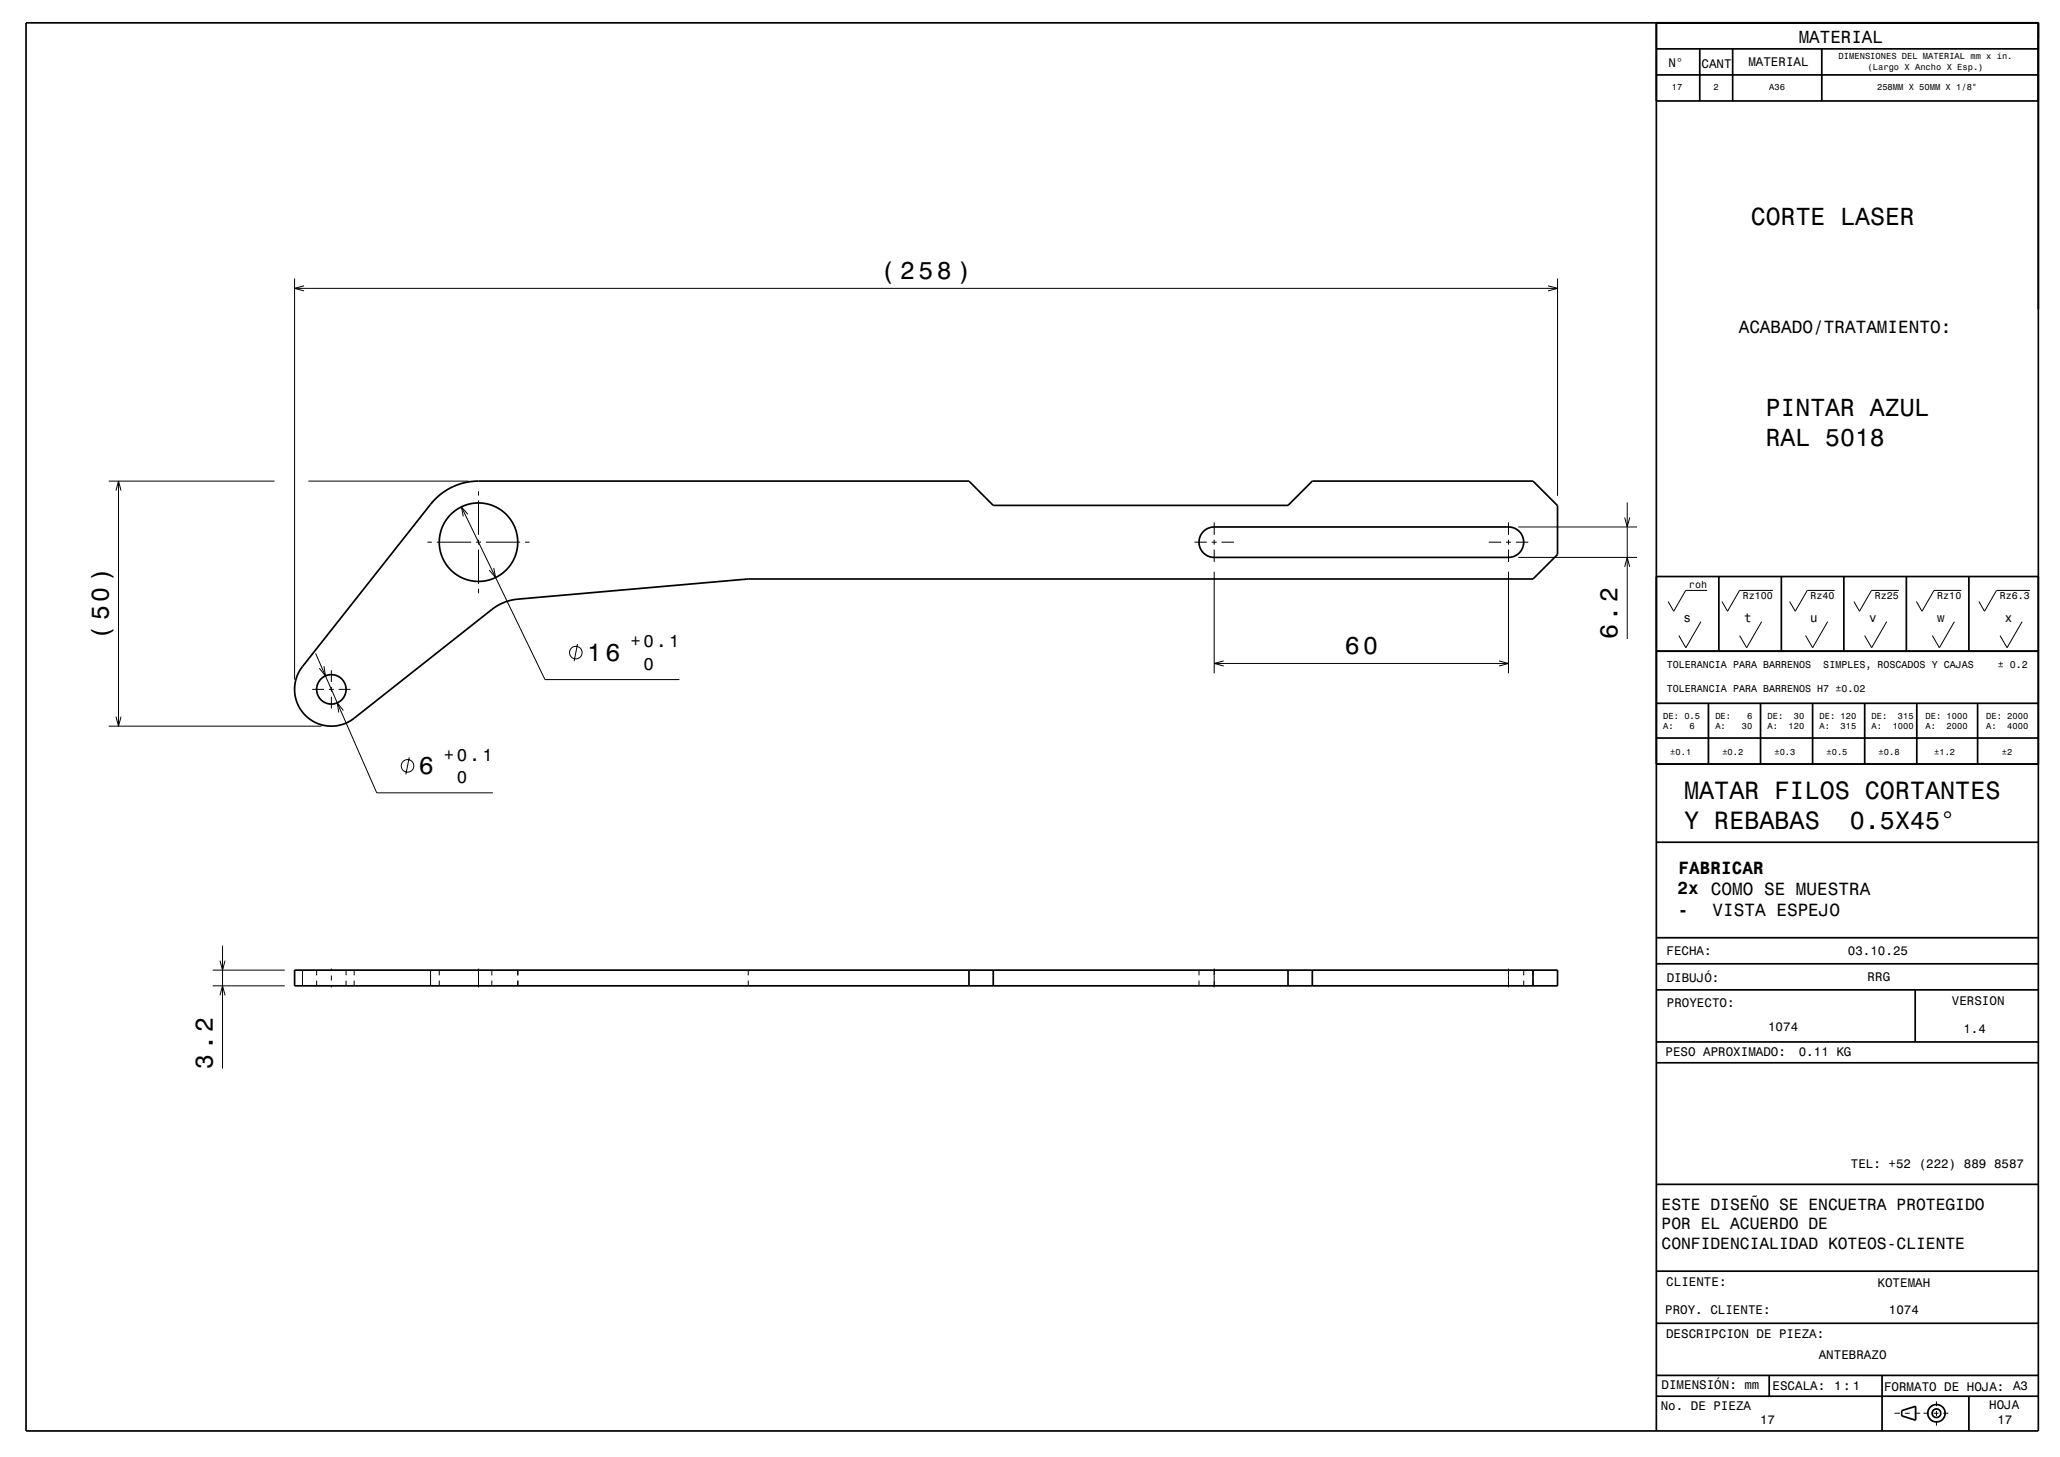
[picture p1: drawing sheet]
<svg xmlns="http://www.w3.org/2000/svg" width="420mm" height="297mm" viewBox="0 0 420 297" stroke-linecap="round" stroke-linejoin="round" font-family="sans-serif">
<g fill="none" stroke="#000" stroke-width=".2">
<path d="M60.1 56.8v81.7M60.1 58.8h257.5M62 58.3l-1.9 .5 1.9 .5M315.6 58.3l2 .5-2 .5M317.6 56.8v44.3M22.2 98.1h33.8M24.2 98.1v49.9M62.9 98.1h32.7M23.6 100l.6-1.9 .5 1.9M87.2 110.5h.9M89.1 110.5h7M94.1 103.3l17 35.2h27.4"/>
<path d="M95.4 104.8l-1.3-1.5 .3 2M97.1 110.5h1M97.6 100.1v.9M97.6 102v7M97.6 110v1M97.6 112v7M99.1 110.5h7M100.7 115.8l.3 1.9-1.3-1.5M107.1 110.5h.9M243.5 110.5h2.6M247.1 110.5h1M247.6 106.5v2.5"/>
<path d="M247.6 110v1M247.6 112v2.6M247.6 116.6v20.6M249.1 110.5h2.5M303.5 110.5h2.6M307.1 110.5h1M307.6 106.5v2.5M307.6 110v1M307.6 112v2.6M307.6 116.6v20.6M309.1 110.5h2.5M309.6 113.6h24.2"/>
<path d="M309.6 107.4h24.2M331.2 115.6l.6-2 .5 2M331.2 105.5l.6 1.9 .5-1.9M331.8 102.4v27.9M64.3 133.2l12.5 28.4h23.7M66.1 135.8l.3 2-1.3-1.6M67.6 136.6v2.4M97.6 120v.9M117.8 131.3l-.8 3.5M247.6 135.2h60M249.5 134.7l-1.9 .5 1.9 .6M305.6 134.7l2 .5-2 .6"/>
<path d="M346.8 126.7l-3.1 5.3-1.4-2.4M348 120.4h-4.3l-2.5 4.2-1.1-2M359.2 126.7l-3.1 5.3-1.4-2.4M361.5 120.4h-6.8l-2.5 4.2-1.1-2M372.6 126.7l-3 5.3-1.5-2.4M374.1 120.4h-5.6l-2.5 4.2-1.1-2M384.7 126.7l-3.1 5.3-1.4-2.4M387.2 120.4h-5.6l-2.5 4.2-1.1-2M398.5 126.7l-3.1 5.3-1.4-2.4M399.9 120.4h-5.6l-2.4 4.2-1.2-2M412.3 126.7l-3.1 5.3-1.4-2.4M413.9 120.4h-6.8l-2.5 4.2-1.1-2"/>
<path d="M22.2 148h43.4M23.6 146.1l.6 1.9 .5-1.9M63.7 140.5h2.4M67.1 140.5h1M67.6 140v1M67.6 142v2.4M69.1 140.5h2.4M70 144.8l-1.2-1.5 .3 1.9M83.4 154.4l-.7 3.5M43.4 197.8h14.7M44.9 195.8l.5 2 .5-2M45.4 192.8v25"/>
<path d="M61.7 197.8v3.2M64.6 197.8v1M64.6 199.9v1.1M67.6 197.4v.5M67.6 198.9v1M70.6 197.8v1M70.6 199.9v1.1M72.2 197.8v1M72.2 199.9v1.1M87.8 197.8v3.2M89.6 197.8v1M89.6 199.9v1.1"/>
<path d="M97.6 197.4v3.9M100.3 197.8v1M100.3 199.9v1.1M105.6 197.8v1M105.6 199.9v1.1M152.6 197.8v1M152.6 199.9v1.1M244.5 197.8v1M244.5 199.9v1.1M247.6 197.4v3.9M307.6 197.4v3.9M310.7 197.8v1"/>
<path d="M310.7 199.9v1.1M312.6 197.8v1M312.6 199.9v1.1M43.4 201h14.7M44.9 202.9l.5-1.9 .5 1.9M67.6 200.9v.4M386.2 288.1h1.2M388.4 288.1h1M390.4 288.1h1.1M392.2 288.1h1M394.2 288.1h1M394.8 285.7v.9"/>
<path d="M394.8 287.6v1M394.8 289.6v1M396.2 288.1h1"/>
<circle cx="117.4" cy="133" r="1.28"/>
<circle cx="83.1" cy="156.1" r="1.28"/>
</g>
<g fill="none" stroke="#000" stroke-width=".35">
<path d="M5.3 4.7h410.3v287h-410.3zM337.7 4.7v287M337.7 15.3h77.9M346.6 10v10.6M353.3 10v10.6M371.4 10v10.6M415.6 4.7v5.3h-77.9M337.7 20.6h77.9M88.6 101.9a12.5 12.5 0 0 1 9-3.8h100l4.9 4.9h60.1l5-4.9h45l5 5v9.9l-5 5h-160l-47 4.1a10 10 0 0 0-5.3 2.1l-28.1 22.2a7.5 7.5 0 0 1-9.9-.6 7.5 7.5 0 0 1-.6-9.9zM245.3 108.4a3.1 3.1 0 0 1 2.3-1h60a3.1 3.1 0 0 1 3.1 3.1 3.1 3.1 0 0 1-3.1 3.1h-60a3.1 3.1 0 0 1-2.9-1.9 3.1 3.1 0 0 1 .6-3.3zM337.7 117.5h77.9M350.4 117.5v15.2"/>
<path d="M363.2 117.5v15.2M375.9 117.5v15.2M388.7 117.5v15.2M401.4 117.5v15.2M337.7 132.7h77.9M337.7 155.8h77.9M337.7 143.4h77.9M337.7 150.4h77.9M348.3 143.4v12.4M358.9 143.4v12.4M369.6 143.4v12.4M380.2 143.4v12.4"/>
<path d="M390.8 143.4v12.4M403.2 143.4v12.4M337.7 171.7h77.9M60.1 197.8h257.5v3.2h-257.5zM197.6 197.8v3.2M202.5 197.8v3.2M262.6 197.8v3.2M267.6 197.8v3.2M312.6 197.8v3.2M337.7 191.2h77.9M337.7 196.5h77.9M337.7 201.8h77.9"/>
<path d="M337.7 216.6h77.9M337.7 212.4h77.9M390.5 201.8v10.6M337.7 259.1h77.9M337.7 241.4h77.9M337.7 269.7h77.9M337.7 284.6h77.9M337.7 280.4h77.9M360.7 280.4v4.2M383.7 280.4v11.3M387.7 287.5l2.9-.8v2.8l-2.9-.9zM401.4 284.6v7.1"/>
<circle cx="97.6" cy="110.5" r="8"/>
<circle cx="67.6" cy="140.5" r="3"/>
<circle cx="394.8" cy="288.1" r=".88"/>
<circle cx="394.8" cy="288.1" r="1.77"/>
</g>
<g font-size="5.1">
<text x="343.4" y="162.8">MATAR FILOS CORTANTES</text>
<text x="343.4" y="168.9">Y REBABAS</text>
<text x="377.2" y="168.9">0.5X45°</text>
</g>
<g font-size="5">
<text x="357" y="45.9">CORTE LASER</text>
<text x="179.5" y="56.8">( 258 )</text>
<text x="360" y="84.9">PINTAR AZUL</text>
<text x="360" y="90.9">RAL 5018</text>
<text x="22.2" y="130.5" transform="rotate(-90 22.2 130.5)">( 50 )</text>
<text x="329.8" y="130.3" transform="rotate(-90 329.8 130.3)">6.2</text>
<text x="119.7" y="134.8">16</text>
<text x="274.2" y="133.2">60</text>
<text x="85.4" y="157.9">6</text>
<text x="43.4" y="217.8" transform="rotate(-90 43.4 217.8)">3.2</text>
</g>
<g font-size="3.6">
<text x="366.7" y="8.8">MATERIAL</text>
<text x="354.5" y="68">ACABADO/TRATAMIENTO:</text>
<text x="342.3" y="178.2">FABRICAR</text>
<text x="342" y="182.2">2x COMO SE MUESTRA</text>
<text x="342.1" y="186.7">-</text>
<text x="349.2" y="186.7">VISTA ESPEJO</text>
</g>
<g font-size="3.5">
<text x="128.6" y="132">+0.1</text>
<text x="131.2" y="136.5">0</text>
<text x="90.5" y="155.1">+0.1</text>
<text x="93.1" y="159.6">0</text>
</g>
<g font-size="3.3">
<text x="338.8" y="246.6">ESTE DISEÑO SE ENCUETRA PROTEGIDO</text>
<text x="338.8" y="250.5">POR EL ACUERDO DE</text>
<text x="338.8" y="254.5">CONFIDENCIALIDAD KOTEOS-CLIENTE</text>
</g>
<g font-size="2.6">
<text x="340.2" y="13.7">N°</text>
<text x="346.9" y="13.8">CANT</text>
<text x="356.5" y="13.5">MATERIAL</text>
<text x="343.2" y="126.7">s</text>
<text x="355.6" y="126.7">t</text>
<text x="369.1" y="126.7">u</text>
<text x="381.1" y="126.7">v</text>
<text x="394.9" y="126.7">w</text>
<text x="408.7" y="126.7">x</text>
<text x="339.8" y="194.6">FECHA:</text>
<text x="376.8" y="194.7">03.10.25</text>
<text x="339.8" y="200.2">DIBUJÓ:</text>
<text x="380.8" y="199.9">RRG</text>
<text x="339.8" y="205.3">PROYECTO:</text>
<text x="398" y="204.9">VERSION</text>
<text x="339.6" y="215.2">PESO APROXIMADO:</text>
<text x="360.5" y="210.2">1074</text>
<text x="366.7" y="215.2">0.11 KG</text>
<text x="400.3" y="210.6">1.4</text>
<text x="377.4" y="238">TEL: +52 (222) 889 8587</text>
<text x="339.7" y="262.1">CLIENTE:</text>
<text x="382.8" y="262.3">KOTEMAH</text>
<text x="339.5" y="267.8">PROY. CLIENTE:</text>
<text x="385.1" y="267.8">1074</text>
<text x="339.7" y="272.8">DESCRIPCION DE PIEZA:</text>
<text x="370.8" y="277.1">ANTEBRAZO</text>
<text x="338.6" y="287.3">No. DE PIEZA</text>
<text x="338.8" y="283.2">DIMENSIÓN: mm</text>
<text x="361.4" y="283.3">ESCALA:</text>
<text x="373.9" y="283.3">1:1</text>
<text x="384.1" y="283.5">FORMATO DE HOJA: A3</text>
<text x="405.6" y="287.2">HOJA</text>
<text x="358.8" y="290.4">17</text>
<text x="407.2" y="290.3">17</text>
</g>
<g font-size="2">
<text x="344.4" y="119.9">roh</text>
<text x="355.3" y="122.2">Rz100</text>
<text x="369.1" y="122.2">Rz40</text>
<text x="382.2" y="122.2">Rz25</text>
<text x="395" y="122.2">Rz10</text>
<text x="407.7" y="122.2">Rz6.3</text>
<text x="339.8" y="136.1">TOLERANCIA PARA BARRENOS</text>
<text x="371.7" y="136.1">SIMPLES, ROSCADOS Y CAJAS</text>
<text x="407.3" y="136.1">± 0.2</text>
<text x="339.8" y="141">TOLERANCIA PARA BARRENOS H7 ±0.02</text>
</g>
<g font-size="1.8">
<text x="374.9" y="12.1">DIMENSIONES DEL MATERIAL mm x in.</text>
<text x="380.8" y="14.2">(Largo X Ancho X Esp.)</text>
<text x="340.9" y="18.4">17</text>
<text x="349.4" y="18.4">2</text>
<text x="360.7" y="18.4">A36</text>
<text x="382.7" y="18.3">258MM X 50MM X 1/8&quot;</text>
<text x="339.1" y="146.5">DE: 0.5</text>
<text x="339.1" y="148.6">A:</text>
<text x="344.5" y="148.6">6</text>
<text x="349.7" y="146.5">DE:</text>
<text x="349.7" y="148.6">A:</text>
<text x="355.1" y="148.6">30</text>
<text x="356.2" y="146.5">6</text>
<text x="360.4" y="146.5">DE:</text>
<text x="360.4" y="148.6">A:</text>
<text x="364.7" y="148.6">120</text>
<text x="365.7" y="146.5">30</text>
<text x="371" y="146.5">DE: 120</text>
<text x="371" y="148.6">A:</text>
<text x="375.3" y="148.6">315</text>
<text x="381.6" y="146.5">DE:</text>
<text x="381.6" y="148.6">A:</text>
<text x="385.9" y="148.6">1000</text>
<text x="387" y="146.5">315</text>
<text x="392.6" y="146.5">DE: 1000</text>
<text x="392.6" y="148.6">A:</text>
<text x="396.9" y="148.6">2000</text>
<text x="405" y="146.5">DE: 2000</text>
<text x="405" y="148.6">A:</text>
<text x="409.3" y="148.6">4000</text>
<text x="340.5" y="153.9">±0.1</text>
<text x="351.2" y="153.9">±0.2</text>
<text x="361.8" y="153.9">±0.3</text>
<text x="372.4" y="153.9">±0.5</text>
<text x="383" y="153.9">±0.8</text>
<text x="394.3" y="153.9">±1.2</text>
<text x="408.1" y="153.9">±2</text>
</g>
</svg>
